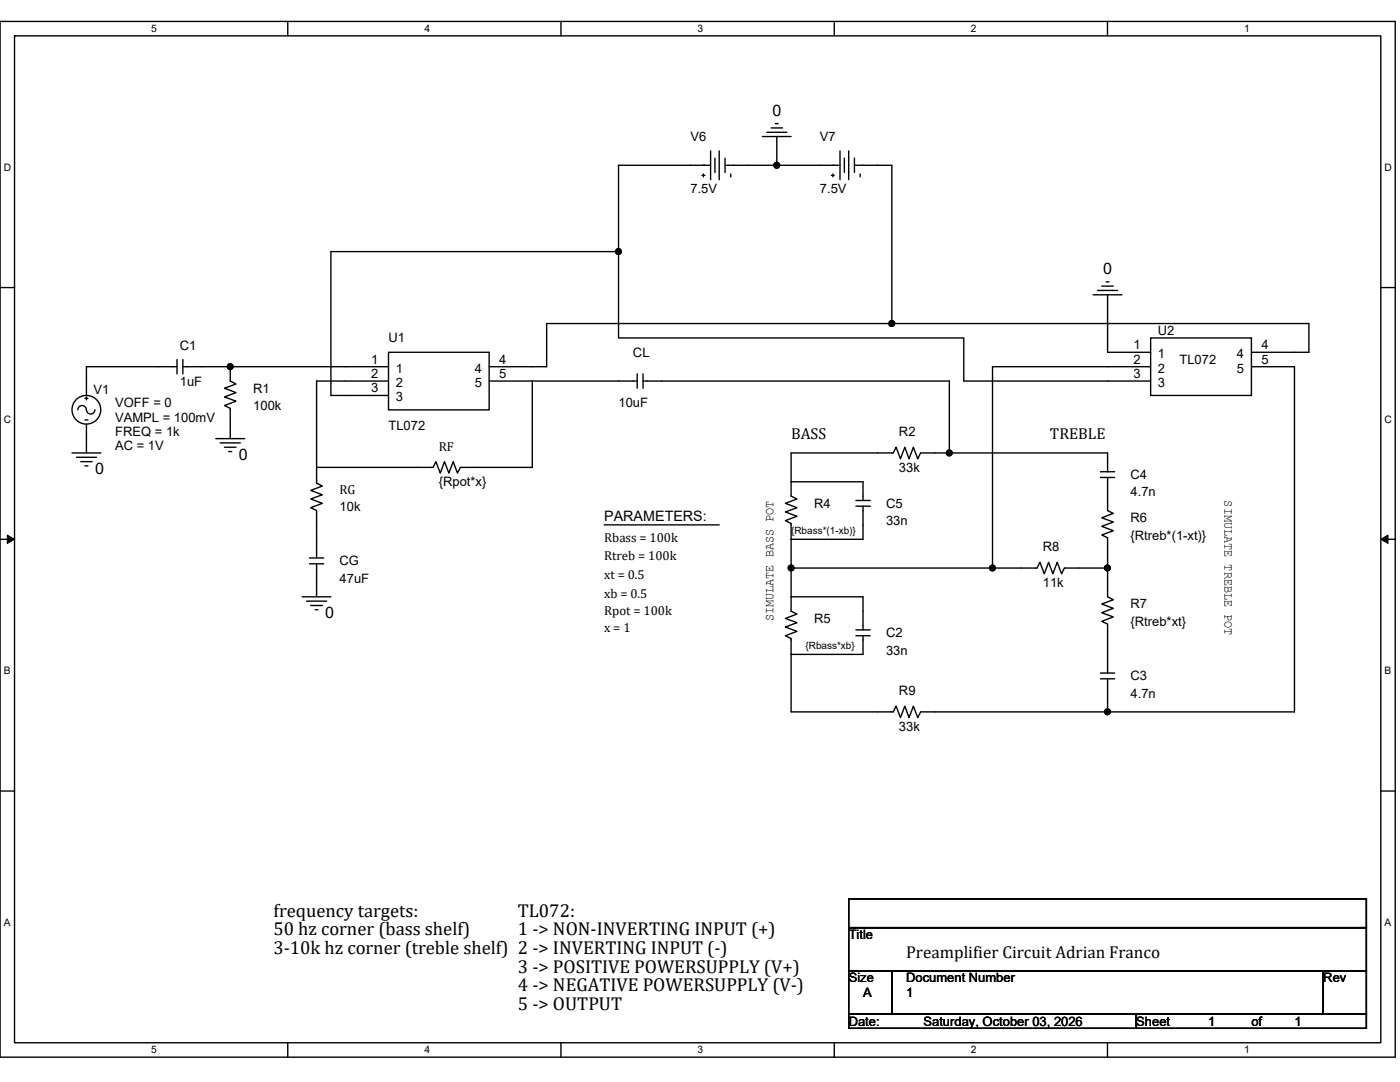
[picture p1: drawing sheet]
<svg xmlns="http://www.w3.org/2000/svg" width="279mm" height="216mm" viewBox="0 0 279 216" stroke-linecap="round" stroke-linejoin="round" font-family="sans-serif">
<path d="M0 4.3h278.4v206.6h-278.4zM2.9 7.2h272.7v200.9h-272.7z" fill="none" stroke="#000" stroke-width=".28"/>
<g fill="#fff">
<path d="M30.2 4.6h1.1v2.3h-1.1z"/>
<path d="M30.2 208.4h1.1v2.3h-1.1z"/>
</g>
<path d="M57.4 4.3v2.9M57.4 208.1v2.8" fill="none" stroke="#000" stroke-width=".28"/>
<g fill="#fff">
<path d="M84.7 4.6h1.1v2.3h-1.1z"/>
<path d="M84.7 208.4h1.1v2.3h-1.1z"/>
</g>
<path d="M112 4.3v2.9M112 208.1v2.8" fill="none" stroke="#000" stroke-width=".28"/>
<g fill="#fff">
<path d="M139.2 4.6h1.2v2.3h-1.2z"/>
<path d="M139.2 208.4h1.2v2.3h-1.2z"/>
</g>
<path d="M166.5 4.3v2.9M166.5 208.1v2.8" fill="none" stroke="#000" stroke-width=".28"/>
<g fill="#fff">
<path d="M193.8 4.6h1.1v2.3h-1.1z"/>
<path d="M193.8 208.4h1.1v2.3h-1.1z"/>
</g>
<path d="M221 4.3v2.9M221 208.1v2.8" fill="none" stroke="#000" stroke-width=".28"/>
<g fill="#fff">
<path d="M248.3 4.6h1.1v2.3h-1.1z"/>
<path d="M248.3 208.4h1.1v2.3h-1.1z"/>
<path d="M.7 32.3h1.5v2.2h-1.5z"/>
<path d="M276.3 32.3h1.5v2.2h-1.5z"/>
<path d="M.7 82.5h1.5v2.3h-1.5z"/>
<path d="M276.3 82.5h1.5v2.3h-1.5z"/>
</g>
<path d="M0 57.4h2.9M275.6 57.4h2.8" fill="none" stroke="#000" stroke-width=".28"/>
<g fill="#fff">
<path d="M.7 132.7h1.4v2.3h-1.4z"/>
<path d="M276.3 132.7h1.4v2.3h-1.4z"/>
</g>
<path d="M0 107.6h2.9M275.6 107.6h2.8" fill="none" stroke="#000" stroke-width=".28"/>
<path d="M1.5 106.8l1.4 .8-1.4 .8zM275.6 107.6l1.4-.8v1.6z" fill="#000" stroke="#000" stroke-width=".2"/>
<g fill="#fff">
<path d="M.7 182.9h1.4v2.3h-1.4z"/>
<path d="M276.3 182.9h1.4v2.3h-1.4z"/>
</g>
<g fill="none" stroke="#000" stroke-width=".28">
<path d="M137.8 33h.1M137.8 33h-14.4v17.2M137.8 33h2.9M140.1 35h.6M140.4 33h1.4M140.4 34.7v.6M141.8 30.1v5.8M142.7 31.6v2.8M143.5 30.1v5.8M144.7 31.6v2.8M144.7 33h10.3M145.8 34.7v.6"/>
<path d="M152.1 27.2h5.8M153 26.4h4M153.9 25.5h2.3M154.7 24.7h.6M155 27.2v5.8M155 33h8.6M163.6 33h.1M163.6 33h2.9M165.9 35h.6M166.2 33h1.4M166.2 34.7v.6M167.6 30.1v5.8"/>
<path d="M168.5 31.6v2.8M169.4 30.1v5.8M170.5 31.6v2.8M170.5 33h7.5v31.6M171.7 34.7v.6M123.4 50.2v17.2h68.9v8.6h37.3M123.4 50.2h-57.4v28.7h11.5M218.2 58.8h5.7M219 58h4.1M219.9 57.1h2.3M220.7 56.2h.6M221 58.8v11.5h8.6"/>
<path d="M17 79.5h.5M17.3 79.2v.6M35.3 71.7v2.9M35.3 73.2h-18v5.7M36.5 71.7v2.9M36.5 73.2h9.5M46 73.2v2.8l1.1 .6-2.3 .9 2.3 .8-2.3 .9 2.3 .9-2.3 .8 1.2 .6v6M46 73.2h31.5M77.5 70.3h20.1v11.5h-20.1zM77.5 76h-14.3v17.3M97.6 76h8.6M106.2 76h21"/>
<path d="M106.2 76v17.3h-14.3l-.6 1.1-.9-2.3-.8 2.3-.9-2.3-.8 2.3-.9-2.3-.6 1.2h-23.2M127.2 74.6v2.9M128.3 74.6v2.9M128.3 76h61.2v14.4M178 64.6h-68.9v8.6h-11.5M178 64.6h83.2v5.7h-11.5M229.6 67.4h20.1v11.5h-20.1zM229.6 73.2h-31.5v40.1M249.7 73.2h8.6v68.8h-37.3M14.4 90.4h5.7M15.2 91.2h4.1M15.5 81.8a.85 .85 0 0 1 .9-.9 .85 .85 0 0 1 .8 .9"/>
<path d="M16.1 92.1h2.3M17 93h.5M17 83.8h.5M17.3 81.8a.85 .85 0 0 0 .8 .8 .85 .85 0 0 0 .8-.8M17.3 84.6v5.8M43.1 87.5h5.7M43.9 88.4h4.1M44.8 89.2h2.3M45.7 90.1h.5M63.2 93.3v3.1l1.1 .6-2.3 .9 2.3 .8-2.3 .9 2.3 .8-2.3 .9 1.2 .6v9.4M157.9 96.1h14.3v3.8M157.9 96.1v2.9l1.1 .6-2.3 .8 2.3 .9-2.3 .9 2.3 .8-2.3 .9 1.2 .6v3.1"/>
<path d="M170.8 99.9h2.9M189.5 90.4h-5.8l-.5 1.1-.9-2.3-.9 2.3-.8-2.3-.9 2.3-.9-2.3-.5 1.2h-20.4v5.7M189.5 90.4h31.5v3.7M219.6 95.3h2.9M219.6 94.1h2.9M221 95.3v6.6l1.2 .5-2.3 .9 2.3 .9-2.3 .8 2.3 .9-2.3 .8 1.1 .6v6M60.3 119.1h5.7M61.2 120h4M61.7 112.5h2.9M61.7 111.3h2.9M63.2 112.5v6.6M120.6 104.7h22.9"/>
<path d="M157.9 113.3h40.2M157.9 113.3v5.8M157.9 119.1v2.9l1.1 .5-2.3 .9 2.3 .8-2.3 .9 2.3 .9-2.3 .9 1.2 .5v3.2M157.9 107.6v5.7M157.9 119.1h14.3v6.6M170.8 101h2.9M172.2 101v6.6h-14.3M198.1 113.3h8.9l.5-1.1 .9 2.3 .9-2.3 .8 2.3 .9-2.3 .9 2.3 .5-1.2h8.6M221 113.3v5.8l1.2 .6-2.3 .8 2.3 .9-2.3 .9 2.3 .8-2.3 .9 1.1 .5v9.8M62 120.8h2.3M62.9 121.7h.6M157.9 130.6v11.4h20.4l.5-1.1 .9 2.3 .9-2.3 .8 2.3 .9-2.3 .9 2.3 .5-1.2h37.3"/>
<path d="M170.8 126.9h2.9M170.8 125.7h2.9M172.2 126.9v3.7h-14.3M219.6 135.4h2.9M219.6 134.3h2.9M221 135.4v6.6M0 157.8h2.9M275.6 157.8h2.8M169.4 179.4h103.3v5.7h-103.3zM169.4 185.1h103.3v8.6h-103.3zM169.4 193.7h8.6v8.6h-8.6zM178 193.7h86.1v8.6h-86.1z"/>
<path d="M264.1 193.7h8.6v8.6h-8.6zM169.4 202.3h57.4v2.9h-57.4zM226.8 202.3h45.9v2.9h-45.9z"/>
<circle cx="17.2" cy="81.8" r="2.87"/>
</g>
<g fill="#000" stroke="#000" stroke-width=".28">
<circle cx="155" cy="33" r=".57"/>
<circle cx="123.4" cy="50.2" r=".57"/>
<circle cx="45.9" cy="73.2" r=".57"/>
<circle cx="178" cy="64.5" r=".57"/>
<circle cx="189.4" cy="90.4" r=".57"/>
<circle cx="157.9" cy="113.3" r=".57"/>
<circle cx="198.1" cy="113.3" r=".57"/>
<circle cx="221" cy="113.3" r=".57"/>
<circle cx="221" cy="142" r=".57"/>
</g>
<g font-size="3.7">
<text x="54.6" y="182.9">frequency targets:</text>
<text x="103.4" y="182.9">TL072:</text>
<text x="54.6" y="186.6">50 hz corner (bass shelf)</text>
<text x="54.6" y="190.4">3-10k hz corner (treble shelf) 2 -&gt; INVERTING INPUT (-)</text>
<text x="103.4" y="186.6">1 -&gt; NON-INVERTING INPUT (+)</text>
<text x="103.4" y="194.1">3 -&gt; POSITIVE POWERSUPPLY (V+)</text>
<text x="103.4" y="197.8">4 -&gt; NEGATIVE POWERSUPPLY (V-)</text>
<text x="103.4" y="201.5">5 -&gt; OUTPUT</text>
</g>
<text font-size="3.4" x="180.8" y="191.2">Preamplifier Circuit Adrian Franco</text>
<g font-size="3.2">
<text x="154.2" y="23.2">0</text>
<text x="220.2" y="54.7">0</text>
<text x="157.9" y="87.7">BASS</text>
<text x="209.5" y="87.7">TREBLE</text>
<text x="19" y="94.6">0</text>
<text x="47.7" y="91.8">0</text>
<text x="64.9" y="123.3">0</text>
</g>
<text font-size="2.9" x="120.6" y="103.9">PARAMETERS:</text>
<g font-size="2.6">
<text x="137.8" y="28.1">V6</text>
<text x="163.6" y="28.1">V7</text>
<text x="137.8" y="38.5">7.5V</text>
<text x="163.6" y="38.5">7.5V</text>
<text x="35.9" y="69.8">C1</text>
<text x="77.5" y="68.3">U1</text>
<text x="126.3" y="71.2">CL</text>
<text x="226.2" y="69.7">1</text>
<text x="231.1" y="66.9">U2</text>
<text x="231.1" y="71.5">1</text>
<text x="246.9" y="71.5">4</text>
<text x="251.8" y="69.7">4</text>
<text x="35.9" y="76.9">1uF</text>
<text x="74.1" y="72.6">1</text>
<text x="74.1" y="75.4">2</text>
<text x="79" y="74.3">1</text>
<text x="79" y="77.2">2</text>
<text x="94.7" y="74.3">4</text>
<text x="94.7" y="77.2">5</text>
<text x="99.6" y="72.6">4</text>
<text x="99.6" y="75.4">5</text>
<text x="226.2" y="72.6">2</text>
<text x="226.2" y="75.4">3</text>
<text x="231.1" y="74.3">2</text>
<text x="231.1" y="77.2">3</text>
<text x="235.4" y="72.6">TL072</text>
<text x="246.9" y="74.3">5</text>
<text x="251.8" y="72.6">5</text>
<text x="18.7" y="78.7">V1</text>
<text x="23" y="81.2">VOFF = 0</text>
<text x="50.5" y="78.4">R1</text>
<text x="50.5" y="81.8">100k</text>
<text x="74.1" y="78.3">3</text>
<text x="79" y="80.1">3</text>
<text x="123.4" y="81.2">10uF</text>
<text x="23" y="87">FREQ = 1k</text>
<text x="23" y="84.1">VAMPL = 100mV</text>
<text x="23" y="89.9">AC = 1V</text>
<text x="77.5" y="85.8">TL072</text>
<text x="87.6" y="90">RF</text>
<text x="179.4" y="87">R2</text>
<text x="179.4" y="94.1">33k</text>
<text x="225.6" y="95.6">C4</text>
<text x="67.8" y="98.6">RG</text>
<text x="67.8" y="101.9">10k</text>
<text x="87.6" y="97">{Rpot*x}</text>
<text x="162.5" y="101.3">R4</text>
<text x="176.8" y="101.3">C5</text>
<text x="225.6" y="99">4.7n</text>
<text x="244.4" y="99.9" transform="rotate(90 244.4 99.9)">SIMULATE TREBLE POT</text>
<text x="176.8" y="104.8">33n</text>
<text x="225.6" y="104.2">R6</text>
<text x="225.6" y="107.7">{Rtreb*(1-xt)}</text>
<text x="67.8" y="112.8">CG</text>
<text x="120.6" y="108.1">Rbass = 100k</text>
<text x="120.6" y="111.8">Rtreb = 100k</text>
<text x="208.1" y="109.9">R8</text>
<text x="67.8" y="116.2">47uF</text>
<text x="120.6" y="115.5">xt = 0.5</text>
<text x="120.6" y="119.3">xb = 0.5</text>
<text x="208.1" y="117.1">11k</text>
<text x="120.6" y="122.7">Rpot = 100k</text>
<text x="154.3" y="124" transform="rotate(-90 154.3 124)">SIMULATE BASS POT</text>
<text x="162.5" y="124.3">R5</text>
<text x="225.6" y="121.4">R7</text>
<text x="225.6" y="124.9">{Rtreb*xt}</text>
<text x="120.6" y="126.1">x = 1</text>
<text x="176.8" y="127.2">C2</text>
<text x="176.8" y="130.6">33n</text>
<text x="225.6" y="135.8">C3</text>
<text x="179.4" y="138.6">R9</text>
<text x="225.6" y="139.2">4.7n</text>
<text x="179.4" y="145.8">33k</text>
<text x="169.4" y="187.4">Title</text>
<text x="169.4" y="196">Size</text>
<text x="180.8" y="196">Document Number</text>
<text x="264.1" y="196">Rev</text>
<text x="172.2" y="198.9">A</text>
<text x="180.8" y="198.9">1</text>
<text x="169.4" y="204.7">Date:</text>
<text x="184.3" y="204.7">Saturday, October 03, 2026</text>
<text x="226.8" y="204.7">Sheet</text>
<text x="241.1" y="204.7">1</text>
<text x="249.7" y="204.7">of</text>
<text x="258.3" y="204.7">1</text>
</g>
<g font-size="2">
<text x="30.2" y="6.4">5</text>
<text x="84.7" y="6.4">4</text>
<text x="139.2" y="6.4">3</text>
<text x="193.8" y="6.4">2</text>
<text x="248.3" y="6.4">1</text>
<text x=".7" y="34.1">D</text>
<text x="276.3" y="34.1">D</text>
<text x=".7" y="84.3">C</text>
<text x="276.3" y="84.3">C</text>
<text x="157.9" y="106.5">{Rbass*(1-xb)}</text>
<text x="160.8" y="129.5">{Rbass*xb}</text>
<text x=".7" y="134.6">B</text>
<text x="276.3" y="134.6">B</text>
<text x=".7" y="184.8">A</text>
<text x="276.3" y="184.8">A</text>
<text x="30.2" y="210.2">5</text>
<text x="84.7" y="210.2">4</text>
<text x="139.2" y="210.2">3</text>
<text x="193.8" y="210.2">2</text>
<text x="248.3" y="210.2">1</text>
</g>
</svg>
